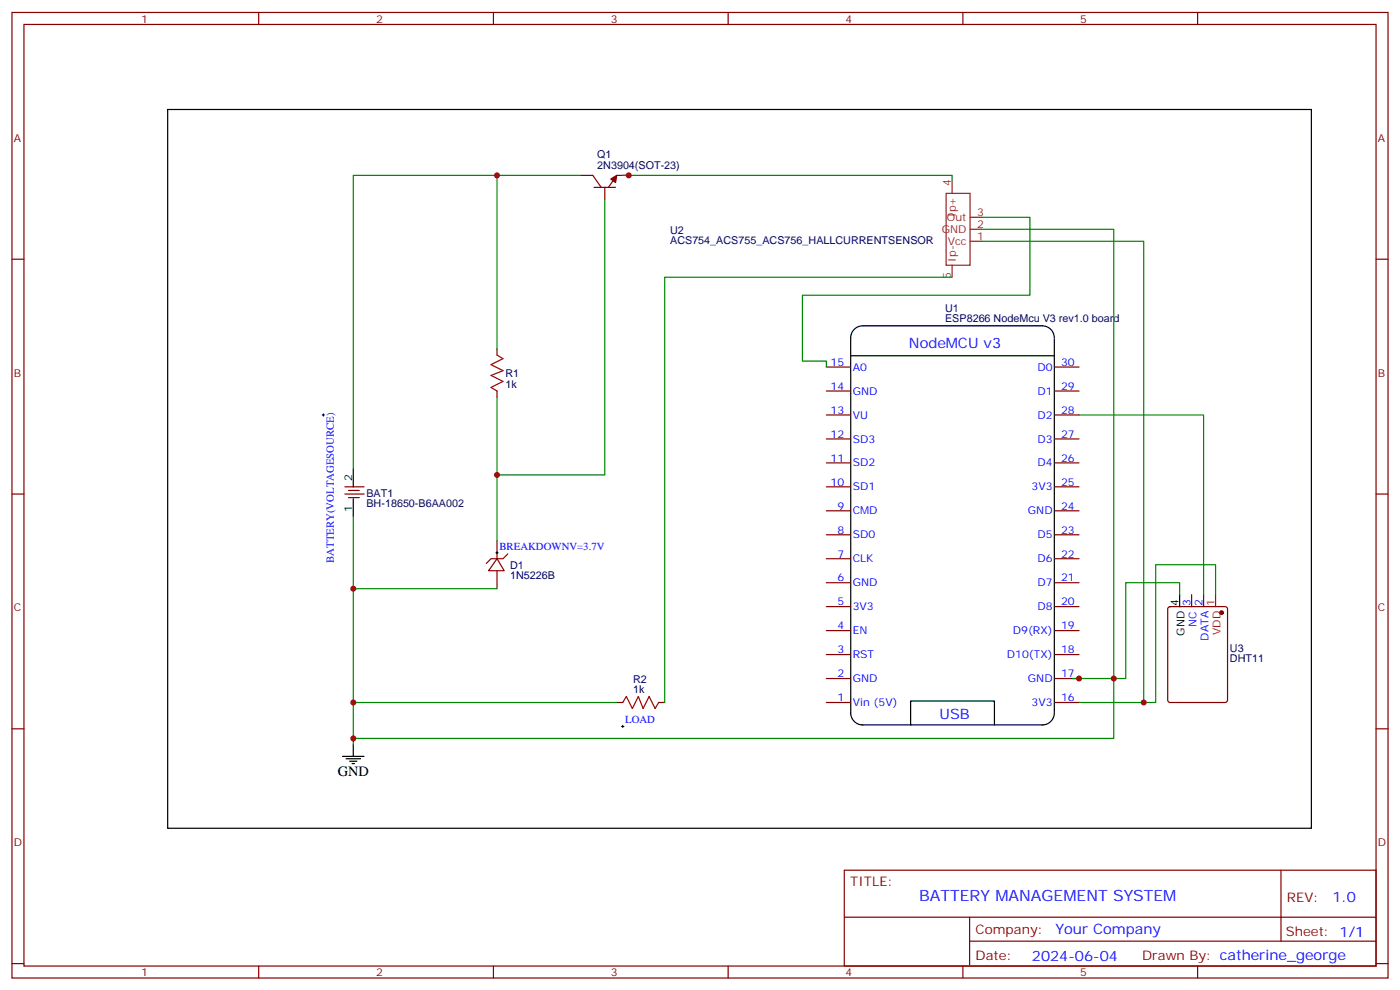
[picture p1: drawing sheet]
<svg xmlns="http://www.w3.org/2000/svg" width="412mm" height="292mm" viewBox="0 0 412 292" stroke-linecap="round" stroke-linejoin="round" font-family="sans-serif">
<g fill="none" stroke="#870000" stroke-width=".35">
<path d="M3.5 3.7h405.4v284.3h-405.4zM7.1 7.2h398.2v277.3h-398.2zM76.2 3.7v3.5M145.3 3.7v3.5M214.5 3.7v3.5M283.6 3.7v3.5M352.8 3.7v3.5M171.1 51.6h3.5l2.5 3.6M175 55.2h6.3M178.2 55.2v3.5M185.2 51.6h-3.5l-2.5 3.6M3.5 76.3h3.6"/>
<path d="M405.3 76.3h3.6M146.4 102.8v1.8M146.4 115.1v1.8M243.4 115.1h7.1M243.4 108.1h7.1M310.8 115.1h7.1M310.8 108.1h7.1M243.4 122.2h7.1M243.4 129.3h7.1M243.4 136.3h7.1M310.8 122.2h7.1M310.8 129.3h7.1"/>
<path d="M310.8 136.3h7.1M3.5 145.5h3.6M101.6 145.5h5.6M101.6 143.4h5.6M102.7 144.4h3.1M102.7 146.5h3.1M146.4 159.2v5.3M243.4 143.4h7.1M243.4 150.4h7.1M243.4 157.5h7.1M310.8 143.4h7.1M310.8 150.4h7.1"/>
<path d="M310.8 157.5h7.1M405.3 145.5h3.6M146.4 164.5l2.1 3.6h-4.6zM146.4 168.1v5.3M149.6 163.1l-1.4 1.4h-3.6l-1.4 1.4M243.4 164.5h7.1M243.4 171.6h7.1M243.4 178.6h7.1M310.8 164.5h7.1M310.8 171.6h7.1M310.8 178.6h7.1M344.2 178.9l.5-.3h16.2l.6 .5 .1 27.1-.5 .6-16.4 .1-.7-.5v-27z"/>
<path d="M351 175.1v3.5M354.5 175.1v3.5M243.4 185.7h7.1M243.4 192.8h7.1M243.4 199.8h7.1M310.8 185.7h7.1M310.8 192.8h7.1M310.8 199.8h7.1M3.5 214.6h3.6M181.7 206.9h1.7M194 206.9h1.8M243.4 206.9h7.1"/>
<path d="M310.8 206.9h7.1M405.3 214.6h3.6M248.7 256.3h156.6v28.2h-156.6zM377.3 256.3v20.9M248.7 270.1h156.5M285.6 277.2h119.6M285.6 270.1v14.1M3.5 283.8h3.6M76.2 284.5v3.5M145.3 284.5v3.5M214.5 284.5v3.5M283.6 284.5v3.5"/>
<path d="M352.8 284.5v3.5M405.3 283.8h3.6"/>
</g>
<g fill="none" stroke="#000" stroke-width=".35">
<path d="M49.4 32.2h336.9v211.7h-336.9zM250.6 99.5a3.5 3.5 0 0 1 3.5-3.5h52.9a3.5 3.5 0 0 1 3.6 3.5M250.6 99.4v110.6a3.5 3.5 0 0 0 3.5 3.5h52.9a3.5 3.5 0 0 0 3.6-3.5M310.6 99.8v110M250.6 104.8h60M104.1 138.1v5.3M104.1 146.9v5.3M347.5 175.1v3.5M104.1 219.2v3.5M268.2 213.5v-7.1h24.7v7.1M100.9 222.7h6.3M102 223.4h4.2"/>
<path d="M103 224.2h2.1M103.7 224.9h.7"/>
</g>
<path d="M278.7 56.9h7.1v21.2h-7.1zM280.5 53.4v3.5M280.5 78.1v3.5M285.8 71h3.5M285.8 67.5h3.5M285.8 64h3.5" fill="none" stroke="#8c2424" stroke-width=".35"/>
<g fill="none" stroke="#008700" stroke-width=".35">
<path d="M146.4 51.6v51.2M171.1 51.6h-67v86.5M178.2 58.7v81.1h-31.8M183.4 51.6h97.1v1.8M289.3 71h47.6v135.9h-19M289.3 67.5h38.8v132.3h-12.4M289.3 64h14.1v22.9h-67v19.4h7v1.8M280.5 81.6h-84.7v125.3M146.4 116.9v42.3M317.9 122.2h36.6v52.9M104.1 152.2v21.2h42.3M104.1 173.4v33.5h77.6"/>
<path d="M347.5 175.1v-3.5h-15.9v28.2h-3.5v17.7h-224M358.1 175.1v-8.8h-17.7v40.6h-3.5M104.1 206.9v12.3"/>
</g>
<g fill="#870000" stroke="#870000" stroke-width=".35">
<path d="M179.9 52.7l1.8-1.1-.4 2.2z"/>
<circle cx="359.8" cy="180.4" r=".53"/>
</g>
<path d="M358.1 175.1v3.5" fill="none" stroke="#f00" stroke-width=".35"/>
<path d="M146.4 104.6l1.8 1-3.6 1.8 3.6 1.7-3.6 1.5 3.6 1.7-3.6 1.8 1.8 1M183.4 206.9l1.1-1.8 1.8 3.5 1.7-3.5 1.4 3.5 1.8-3.5 1.8 3.5 1-1.7" fill="none" stroke="#a10000" stroke-width=".35"/>
<path d="M94.9 122.2h.7M95.2 121.8v.8M146 162.8h.8M146.4 162.4v.7M183.1 213.9h.7M183.4 213.6v.7" fill="none" stroke="#000" stroke-width=".29"/>
<g fill="#c00">
<circle cx="336.9" cy="206.9" r=".88"/>
<circle cx="328.1" cy="199.8" r=".88"/>
<circle cx="185.2" cy="51.6" r=".88"/>
<circle cx="146.4" cy="139.8" r=".88"/>
<circle cx="146.4" cy="51.6" r=".88"/>
<circle cx="104.1" cy="173.4" r=".88"/>
<circle cx="104.1" cy="206.9" r=".88"/>
<circle cx="104.1" cy="217.5" r=".88"/>
<circle cx="317.9" cy="199.8" r=".88"/>
</g>
<text font-size="4.6" fill="#00f" x="270.8" y="265.3">BATTERY MANAGEMENT SYSTEM</text>
<g font-size="4.2" fill="#00f">
<text x="267.7" y="102.4">NodeMCU v3</text>
<text x="276.8" y="211.8">USB</text>
<text x="392.5" y="265.5">1.0</text>
<text x="310.9" y="275.1">Your Company</text>
<text x="304" y="282.9">2024-06-04</text>
</g>
<text font-size="4.2" x="99.5" y="228.4">GND</text>
<g font-size="3.9" fill="#800">
<text x="250.5" y="260.8">TITLE:</text>
<text x="379.1" y="265.5">REV:</text>
<text x="287.4" y="275">Company:</text>
<text x="378.7" y="275.7">Sheet: 1/1</text>
<text x="287.4" y="282.7">Date:</text>
<text x="336.4" y="282.8">Drawn By: catherine_george</text>
</g>
<g font-size="3.2" fill="#800">
<text x="41.6" y="6.7">1</text>
<text x="110.8" y="6.7">2</text>
<text x="179.9" y="6.7">3</text>
<text x="249.1" y="6.7">4</text>
<text x="318.2" y="6.7">5</text>
<text x="4.1" y="41.8">A</text>
<text x="405.9" y="41.8">A</text>
<text x="4.1" y="110.9">B</text>
<text x="405.9" y="110.9">B</text>
<text x="4.1" y="180.1">C</text>
<text x="405.9" y="180.1">C</text>
<text x="4.1" y="249.2">D</text>
<text x="405.9" y="249.2">D</text>
<text x="41.6" y="287.5">1</text>
<text x="110.8" y="287.5">2</text>
<text x="179.9" y="287.5">3</text>
<text x="249.1" y="287.5">4</text>
<text x="318.2" y="287.5">5</text>
</g>
<g font-size="3.2" fill="#000080">
<text x="175.9" y="46.7">Q1</text>
<text x="175.9" y="49.9">2N3904(SOT-23)</text>
<text x="197.4" y="71.8">ACS754_ACS755_ACS756_HALLCURRENTSENSOR</text>
<text x="197.4" y="68.8">U2</text>
<text x="278.4" y="94.9">ESP8266 NodeMcu V3 rev1.0 board</text>
<text x="278.4" y="91.9">U1</text>
<text x="148.9" y="111">R1</text>
<text x="148.9" y="114.2">1k</text>
<text x="107.9" y="149.4">BH-18650-B6AA002</text>
<text x="107.9" y="146.4">BAT1</text>
<text x="150.3" y="167.4">D1</text>
<text x="150.3" y="170.6">1N5226B</text>
<text x="362.3" y="191.9">U3</text>
<text x="362.3" y="194.9">DHT11</text>
<text x="186.5" y="201.1">R2</text>
<text x="186.5" y="204">1k</text>
</g>
<g font-size="3.2" fill="#8d2323">
<text x="280.1" y="54.8" transform="rotate(-90 280.1 54.8)">4</text>
<text x="278.9" y="65.1">Out</text>
<text x="281.5" y="63.9" transform="rotate(-90 281.5 63.9)">Ip+</text>
<text x="287.9" y="63.6">3</text>
<text x="277.4" y="68.6">GND</text>
<text x="287.9" y="70.7">1</text>
<text x="287.9" y="67.2">2</text>
<text x="279.2" y="72.1">Vcc</text>
<text x="281.5" y="77" transform="rotate(-90 281.5 77)">Ip-</text>
<text x="280.1" y="82.2" transform="rotate(-90 280.1 82.2)">5</text>
</g>
<g font-size="3.2" fill="#00f">
<text x="244.7" y="107.7">15</text>
<text x="312.6" y="107.7">30</text>
<text x="251.2" y="109.1">A0</text>
<text x="305.6" y="109.1">D0</text>
<text x="244.7" y="114.8">14</text>
<text x="251.2" y="116.2">GND</text>
<text x="305.6" y="116.2">D1</text>
<text x="312.6" y="114.8">29</text>
<text x="244.7" y="121.8">13</text>
<text x="251.2" y="123.3">VU</text>
<text x="305.6" y="123.3">D2</text>
<text x="312.6" y="121.8">28</text>
<text x="244.7" y="128.9">12</text>
<text x="251.2" y="130.3">SD3</text>
<text x="305.6" y="130.3">D3</text>
<text x="312.6" y="128.9">27</text>
<text x="244.7" y="136">11</text>
<text x="251.2" y="137.4">SD2</text>
<text x="305.6" y="137.4">D4</text>
<text x="312.6" y="136">26</text>
<text x="244.7" y="143">10</text>
<text x="312.6" y="143">25</text>
<text x="251.2" y="144.4">SD1</text>
<text x="303.9" y="144.4">3V3</text>
<text x="246.7" y="150.1">9</text>
<text x="251.2" y="151.5">CMD</text>
<text x="302.8" y="151.5">GND</text>
<text x="312.6" y="150.1">24</text>
<text x="147.1" y="161.9">BREAKDOWNV=3.7V</text>
<text x="246.7" y="157.1">8</text>
<text x="251.2" y="158.5">SD0</text>
<text x="305.6" y="158.5">D5</text>
<text x="312.6" y="157.1">23</text>
<text x="98.3" y="165.8" transform="rotate(-90 98.3 165.8)">BATTERY(VOLTAGESOURCE)</text>
<text x="246.7" y="164.2">7</text>
<text x="251.2" y="165.6">CLK</text>
<text x="305.6" y="165.6">D6</text>
<text x="312.6" y="164.2">22</text>
<text x="246.7" y="171.2">6</text>
<text x="251.2" y="172.6">GND</text>
<text x="305.6" y="172.6">D7</text>
<text x="312.6" y="171.2">21</text>
<text x="246.7" y="178.3">5</text>
<text x="251.2" y="179.7">3V3</text>
<text x="305.6" y="179.7">D8</text>
<text x="312.6" y="178.3">20</text>
<text x="350.7" y="178.5" transform="rotate(-90 350.7 178.5)">3</text>
<text x="354.2" y="178.5" transform="rotate(-90 354.2 178.5)">2</text>
<text x="246.7" y="185.3">4</text>
<text x="312.6" y="185.3">19</text>
<text x="352.4" y="184.5" transform="rotate(-90 352.4 184.5)">NC</text>
<text x="251.2" y="186.8">EN</text>
<text x="298.4" y="186.8">D9(RX)</text>
<text x="356" y="188.7" transform="rotate(-90 356 188.7)">DATA</text>
<text x="246.7" y="192.4">3</text>
<text x="251.2" y="193.8">RST</text>
<text x="296.6" y="193.8">D10(TX)</text>
<text x="312.6" y="192.4">18</text>
<text x="246.7" y="199.5">2</text>
<text x="251.2" y="200.9">GND</text>
<text x="302.8" y="200.9">GND</text>
<text x="312.6" y="199.5">17</text>
<text x="246.7" y="206.5">1</text>
<text x="251.2" y="207.9">Vin (5V)</text>
<text x="303.9" y="207.9">3V3</text>
<text x="312.6" y="206.5">16</text>
<text x="184.1" y="213">LOAD</text>
</g>
<g font-size="3.2">
<text x="103.7" y="141.6" transform="rotate(-90 103.7 141.6)">2</text>
<text x="103.7" y="150.7" transform="rotate(-90 103.7 150.7)">1</text>
<text x="347.1" y="178.5" transform="rotate(-90 347.1 178.5)">4</text>
<text x="348.9" y="187.2" transform="rotate(-90 348.9 187.2)">GND</text>
</g>
<g font-size="3.2" fill="#f00">
<text x="357.7" y="178.5" transform="rotate(-90 357.7 178.5)">1</text>
<text x="359.5" y="187" transform="rotate(-90 359.5 187)">VDD</text>
</g>
</svg>
